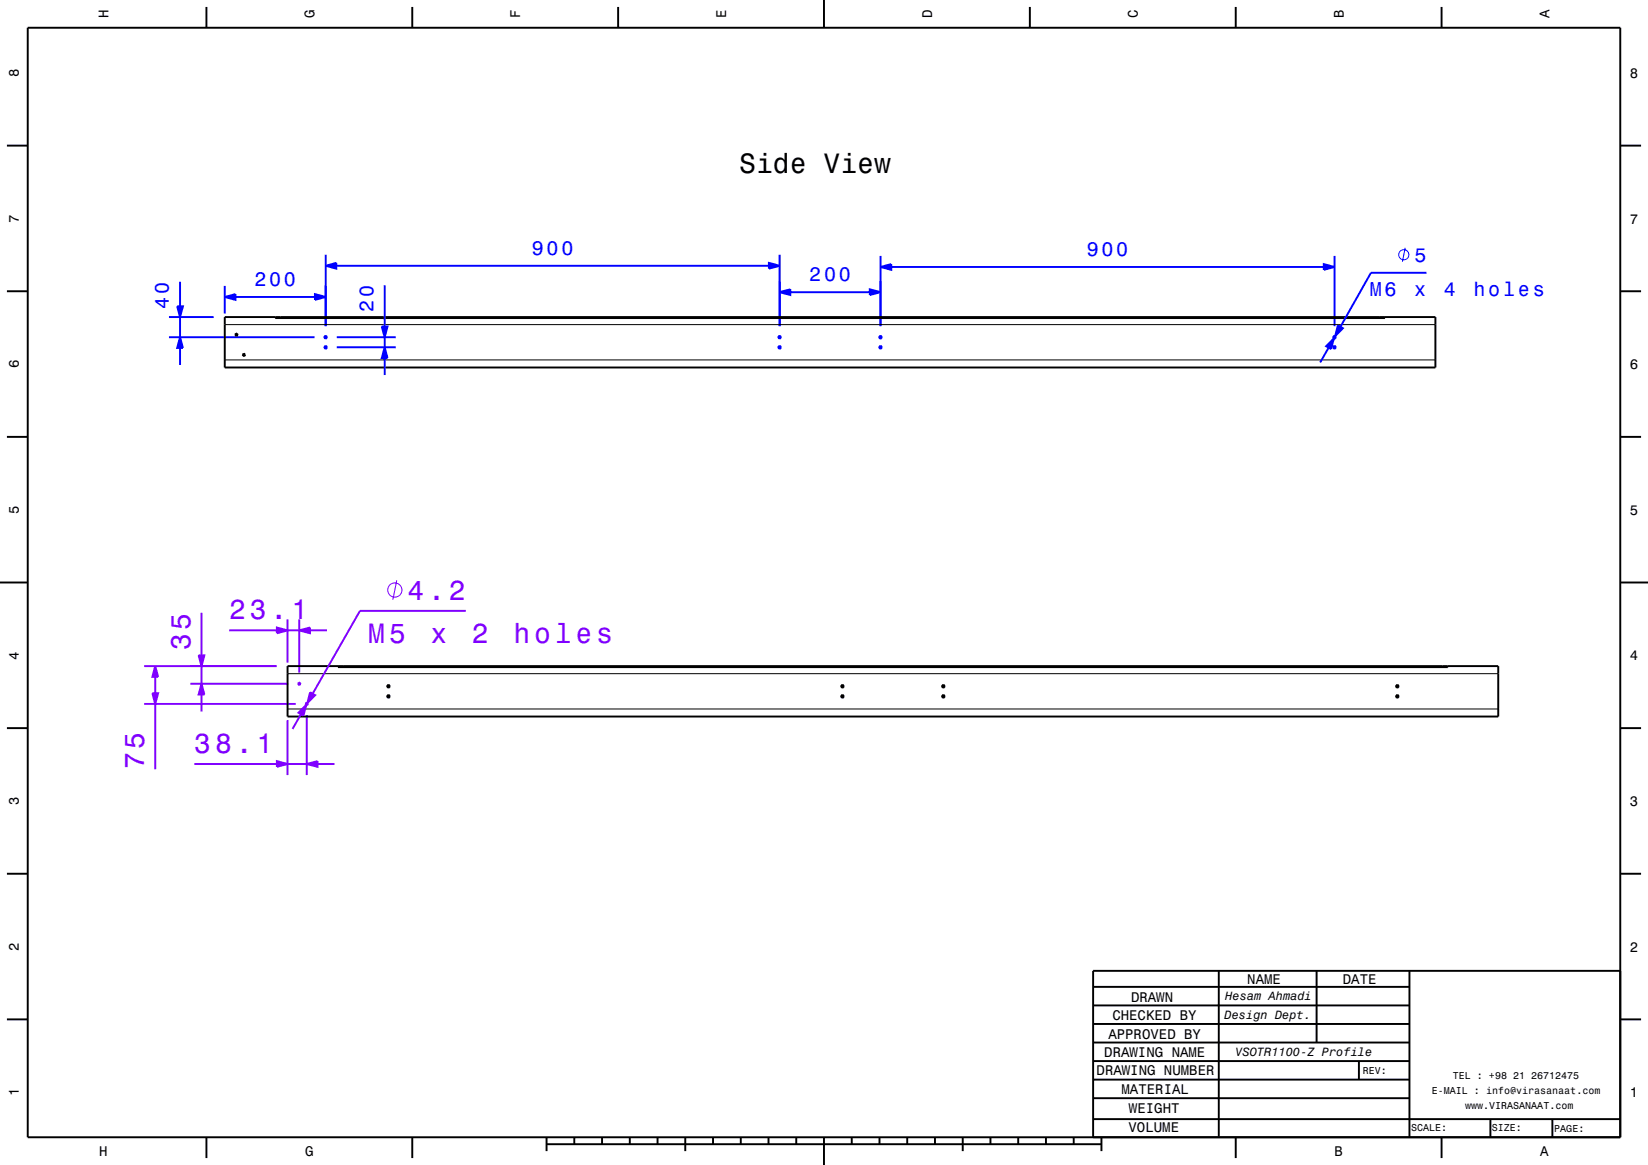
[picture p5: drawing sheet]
<svg xmlns="http://www.w3.org/2000/svg" width="297mm" height="210mm" viewBox="0 0 297 210" stroke-linecap="round" stroke-linejoin="round" font-family="sans-serif">
<g fill="none" stroke="#00f" stroke-width=".35">
<path d="M30.4 57.2h8.1M40.5 51.5v5M58.7 45.9v12.9M140.5 45.9v12.9M158.7 46.1v12.7M240.5 46.1v12.7M30.4 60.8h26.3M58.6 60.6h.2l.1 .2-.1 .2h-.3v-.2zM58.6 62.4h.2l.1 .2-.1 .2h-.3v-.2zM60.7 60.8h10.6M60.7 62.6h10.6M140.4 60.6h.2l.1 .2-.1 .2h-.2l-.1-.2z"/>
<path d="M140.4 62.4h.2l.1 .2-.1 .2h-.2l-.1-.2zM158.6 60.6h.2l.1 .2-.1 .2h-.3v-.2zM158.6 62.4h.2l.1 .2-.1 .2h-.3v-.2zM240.4 60.6h.2l.1 .2-.1 .2h-.2l-.1-.2zM240.4 62.4h.2l.1 .2-.1 .2h-.2l-.1-.2z"/>
</g>
<path d="M51.8 111.6v7.8M53.9 111.6v9.7M26 120.1h23.8M26 126.9h27.3M34.3 123.3h17.6M51.8 129.8v9.9M53.8 123.2l.1-.1 .2 .1v.2h-.2zM55.2 126.7h.2l.1 .3-.2 .1-.2-.1zM55.3 128.9v10.8" fill="none" stroke="#8000ff" stroke-width=".35"/>
<g fill="none" stroke="#000" stroke-width=".35">
<path d="M5 5h287v200h-287zM37.2 1.3v3.7M74.3 1.3v3.7M111.4 1.3v3.7M148.5 0v5M185.6 1.3v3.7M222.7 1.3v3.7M259.8 1.3v3.7M1.2 26.3h3.8M292 26.3h3.8M1.2 52.5h3.8M40.5 57.2h218.2v9h-218.2z"/>
<path d="M49.6 57.2v.1h200v-.1M292 52.5h3.8M1.2 78.8h3.8M42.4 60.2l.2-.1 .2 .2-.1 .2h-.2zM43.8 63.8h.2l.1 .3-.1 .1-.2-.2zM292 78.8h3.8M0 105h5M292 105h5M1.2 131.3h3.8M51.8 120.1h218.2v9.1h-218.2zM60.9 120.1v.2h200v-.2M69.9 123.5h.2l.1 .2-.1 .2h-.2l-.1-.2z"/>
<path d="M69.9 125.3h.2l.1 .2-.1 .2h-.2l-.1-.2zM151.7 123.5h.2l.2 .2-.2 .2h-.2l-.1-.2zM151.7 125.3h.2l.2 .2-.2 .2h-.2l-.1-.2zM169.9 123.5h.2l.1 .2-.1 .2h-.2l-.1-.2zM169.9 125.3h.2l.1 .2-.1 .2h-.2l-.1-.2zM251.7 123.5h.3l.1 .2-.2 .2h-.2l-.1-.2zM251.7 125.3h.3l.1 .2-.2 .2h-.2l-.1-.2zM292 131.3h3.8M1.2 157.5h3.8M292 157.5h3.8M197 177.9h57M219.6 174.9v30"/>
<path d="M237.3 175v12.9M254 175v30M292 175h-95v30M1.2 183.8h3.8M197 181.2h57M197 184.6h57M197 187.9h57M197 191.3h57M197 194.6h57M197 198h57M244.9 191.3v3.3M292 183.8h3.8"/>
<path d="M37.2 205v3.8M74.3 205v3.8M98.5 206.3h100M98.5 205v2.5M103.5 205v1.3M108.5 205v1.3M113.5 205v1.3M118.5 205v1.3M123.5 205v2.5M128.5 205v1.3M133.5 205v1.3M138.5 205v1.3"/>
<path d="M143.5 205v1.3M148.5 205v5M153.5 205v1.3M158.5 205v1.3M163.5 205v1.3M168.5 205v1.3M173.5 205v2.5M178.5 205v1.3M183.5 205v1.3M188.5 205v1.3M193.5 205v1.3M197 201.7h95"/>
<path d="M198.5 205v2.5M222.7 205v3.8M259.8 205v3.8M268.6 201.7v3.3M279.8 201.8v3.2"/>
</g>
<path d="M40.5 58.5h218.2M50.5 57.2v.1M248.7 57.2v.1M40.5 64.9h218.2M51.8 127.8h218.2M51.8 121.4h218.2M61.8 120.1v.2M260 120.1v.2" fill="none" stroke="#000" stroke-width=".18"/>
<g fill="#00f">
<path d="M56.8 53l1.9 .5-1.9 .6z" fill-rule="evenodd"/>
<path d="M40.5 53.5l1.9-.5v1.1z" fill-rule="evenodd"/>
</g>
<path d="M40.5 53.5l1.9-.5v1.1zM42.4 53.5h14.4M56.8 53l1.9 .5-1.9 .6z" fill="none" stroke="#00f" stroke-width=".35"/>
<g fill="#00f">
<path d="M32.4 60.8l.6 1.9h-1.1z" fill-rule="evenodd"/>
<path d="M31.9 55.2h1.1l-.6 2z" fill-rule="evenodd"/>
</g>
<path d="M31.9 55.2h1.1l-.6 2zM32.4 50.8v4.4M32.4 57.2v3.6M32.4 60.8l.6 1.9h-1.1zM32.4 62.7v3.1" fill="none" stroke="#00f" stroke-width=".35"/>
<g fill="#00f">
<path d="M68.8 58.9h1l-.5 1.9z" fill-rule="evenodd"/>
<path d="M69.3 62.6l.5 1.9h-1z" fill-rule="evenodd"/>
</g>
<path d="M68.8 58.9h1l-.5 1.9zM69.3 51.4v7.5M69.3 62.6l.5 1.9h-1zM69.3 60.8v1.8M69.3 64.5v3.1" fill="none" stroke="#00f" stroke-width=".35"/>
<g fill="#00f">
<path d="M58.7 47.9l1.9-.5v1z" fill-rule="evenodd"/>
<path d="M138.6 47.4l1.9 .5-1.9 .5z" fill-rule="evenodd"/>
</g>
<path d="M58.7 47.9l1.9-.5v1zM60.6 47.9h78M138.6 47.4l1.9 .5-1.9 .5z" fill="none" stroke="#00f" stroke-width=".35"/>
<g fill="#00f">
<path d="M140.5 52.7l1.9-.5v1z" fill-rule="evenodd"/>
<path d="M156.8 52.2l1.9 .5-1.9 .5z" fill-rule="evenodd"/>
</g>
<path d="M140.5 52.7l1.9-.5v1zM142.4 52.7h14.4M156.8 52.2l1.9 .5-1.9 .5z" fill="none" stroke="#00f" stroke-width=".35"/>
<g fill="#00f">
<path d="M238.6 47.6l1.9 .5-1.9 .5z" fill-rule="evenodd"/>
<path d="M158.7 48.1l1.9-.5v1z" fill-rule="evenodd"/>
</g>
<path d="M158.7 48.1l1.9-.5v1zM160.6 48.1h78M238.6 47.6l1.9 .5-1.9 .5z" fill="none" stroke="#00f" stroke-width=".35"/>
<g fill="#00f">
<path d="M240.4 61l-.5 1.9-.9-.5z" fill-rule="evenodd"/>
<path d="M241.1 58.7l.9 .5-1.4 1.4z" fill-rule="evenodd"/>
</g>
<g fill="none" stroke="#00f" stroke-width=".18">
<path d="M253.2 44.7l-.5 2.5"/>
<circle cx="253" cy="45.9" r=".92"/>
</g>
<path d="M241.1 58.7l.9 .5-1.4 1.4zM257.1 49.2h-10l-5.5 9.7M239.4 62.7l-1.5 2.6M240.4 61l-.5 1.9-.9-.5zM240.6 60.6l-.2 .4" fill="none" stroke="#00f" stroke-width=".35"/>
<g fill="#8000ff">
<path d="M53.9 113.6l2-.5v1.1z" fill-rule="evenodd"/>
<path d="M49.9 113.1l1.9 .5-1.9 .6z" fill-rule="evenodd"/>
</g>
<path d="M41.3 113.6h8.6M49.9 113.1l1.9 .5-1.9 .6zM51.8 113.6h2.1M53.9 113.6l2-.5v1.1zM55.9 113.6h3" fill="none" stroke="#8000ff" stroke-width=".35"/>
<g fill="#8000ff">
<path d="M36.3 123.3l.5 1.9h-1z" fill-rule="evenodd"/>
<path d="M35.8 118.1h1l-.5 2z" fill-rule="evenodd"/>
</g>
<path d="M35.8 118.1h1l-.5 2zM36.3 110.5v7.6M36.3 123.3l.5 1.9h-1zM36.3 120.1v3.2M36.3 125.2v3.1" fill="none" stroke="#8000ff" stroke-width=".35"/>
<g fill="#8000ff">
<path d="M27.5 125h1l-.5 1.9z" fill-rule="evenodd"/>
<path d="M28 120.1l.5 1.9h-1z" fill-rule="evenodd"/>
</g>
<path d="M27.5 125h1l-.5 1.9zM28 120.1l.5 1.9h-1zM28 122v3M28 126.9v11.8" fill="none" stroke="#8000ff" stroke-width=".35"/>
<g fill="#8000ff">
<path d="M55.3 137.7l1.9-.5v1z" fill-rule="evenodd"/>
<path d="M49.9 137.2l1.9 .5-1.9 .5z" fill-rule="evenodd"/>
</g>
<path d="M35 137.7h14.9M49.9 137.2l1.9 .5-1.9 .5zM51.8 137.7h3.5M55.3 137.7l1.9-.5v1zM57.2 137.7h3.1" fill="none" stroke="#8000ff" stroke-width=".35"/>
<g fill="#8000ff">
<path d="M55.2 127.1l-.5 1.9-.9-.5z" fill-rule="evenodd"/>
<path d="M55.9 124.8l.9 .5-1.4 1.4z" fill-rule="evenodd"/>
</g>
<g fill="none" stroke="#8000ff" stroke-width=".18">
<path d="M71.5 104.6l-.7 3.5"/>
<circle cx="71.2" cy="106.4" r="1.28"/>
</g>
<path d="M83.9 110.1h-19l-8.6 14.9M54.2 128.7l-1.5 2.7M55.2 127.1l-.5 1.9-.9-.5zM55.4 126.7l-.2 .4M55.9 124.8l.9 .5-1.4 1.4z" fill="none" stroke="#8000ff" stroke-width=".35"/>
<text font-size="5" x="133.2" y="31.1">Side View</text>
<g font-size="5" fill="#8000ff">
<text x="41.3" y="111.6">23.1</text>
<text x="73.4" y="108.1">4.2</text>
<text x="34.3" y="117.2" transform="rotate(-90 34.3 117.2)">35</text>
<text x="66.4" y="115.8">M5</text>
<text x="77.6" y="115.8">x</text>
<text x="85.1" y="115.8">2</text>
<text x="92.5" y="115.8">holes</text>
<text x="35" y="135.7">38.1</text>
<text x="26" y="138.7" transform="rotate(-90 26 138.7)">75</text>
</g>
<g font-size="3.6" fill="#00f">
<text x="95.8" y="45.9">900</text>
<text x="195.8" y="46.1">900</text>
<text x="254.9" y="47.2">5</text>
<text x="45.8" y="51.5">200</text>
<text x="145.8" y="50.7">200</text>
<text x="246.9" y="53.3">M6</text>
<text x="254.9" y="53.3">x</text>
<text x="260.2" y="53.3">4</text>
<text x="265.6" y="53.3">holes</text>
<text x="30.4" y="55.6" transform="rotate(-90 30.4 55.6)">40</text>
<text x="67.3" y="56.3" transform="rotate(-90 67.3 56.3)">20</text>
</g>
<g font-size="2.5">
<text x="19.6" y="3.3" transform="rotate(-90 19.6 3.3)">H</text>
<text x="56.7" y="3.3" transform="rotate(-90 56.7 3.3)">G</text>
<text x="93.8" y="3.3" transform="rotate(-90 93.8 3.3)">F</text>
<text x="130.9" y="3.3" transform="rotate(-90 130.9 3.3)">E</text>
<text x="168" y="3.3" transform="rotate(-90 168 3.3)">D</text>
<text x="205.1" y="3.3" transform="rotate(-90 205.1 3.3)">C</text>
<text x="242.2" y="3.3" transform="rotate(-90 242.2 3.3)">B</text>
<text x="279.3" y="3.3" transform="rotate(-90 279.3 3.3)">A</text>
<text x="3.4" y="13.9" transform="rotate(-90 3.4 13.9)">8</text>
<text x="293.7" y="14">8</text>
<text x="3.4" y="40.1" transform="rotate(-90 3.4 40.1)">7</text>
<text x="293.7" y="40.3">7</text>
<text x="3.4" y="66.4" transform="rotate(-90 3.4 66.4)">6</text>
<text x="293.7" y="66.5">6</text>
<text x="3.4" y="92.6" transform="rotate(-90 3.4 92.6)">5</text>
<text x="293.7" y="92.8">5</text>
<text x="3.4" y="118.9" transform="rotate(-90 3.4 118.9)">4</text>
<text x="293.7" y="119">4</text>
<text x="3.4" y="145.1" transform="rotate(-90 3.4 145.1)">3</text>
<text x="293.7" y="145.3">3</text>
<text x="3.4" y="171.4" transform="rotate(-90 3.4 171.4)">2</text>
<text x="293.7" y="171.5">2</text>
<text x="224.8" y="177.3">NAME</text>
<text x="242" y="177.3">DATE</text>
<text x="200.5" y="183.9">CHECKED BY</text>
<text x="203.8" y="180.5">DRAWN</text>
<text x="199" y="190.6">DRAWING NAME</text>
<text x="199.7" y="187.2">APPROVED BY</text>
<text x="3.4" y="197.6" transform="rotate(-90 3.4 197.6)">1</text>
<text x="197.6" y="193.8">DRAWING NUMBER</text>
<text x="202.1" y="197.2">MATERIAL</text>
<text x="293.7" y="197.8">1</text>
<text x="203.5" y="200.6">WEIGHT</text>
<text x="17.9" y="208.4">H</text>
<text x="55" y="208.4">G</text>
<text x="203.4" y="204.1">VOLUME</text>
<text x="240.5" y="208.4">B</text>
<text x="277.6" y="208.4">A</text>
</g>
<g font-size="2.2">
<text x="220.7" y="183.6">Design Dept.</text>
<text x="220.8" y="180.2">Hesam Ahmadi</text>
<text x="222.6" y="190.4">VSOTR1100-Z Profile</text>
</g>
<g font-size="1.8">
<text x="245.6" y="193.6">REV:</text>
<text x="258" y="197.2">E-MAIL : info@virasanaat.com</text>
<text x="261.8" y="194.6">TEL : +98 21 26712475</text>
<text x="254.3" y="203.9">SCALE:</text>
<text x="264" y="199.9">www.VIRASANAAT.com</text>
<text x="268.8" y="203.9">SIZE:</text>
<text x="280.1" y="204">PAGE:</text>
</g>
</svg>
